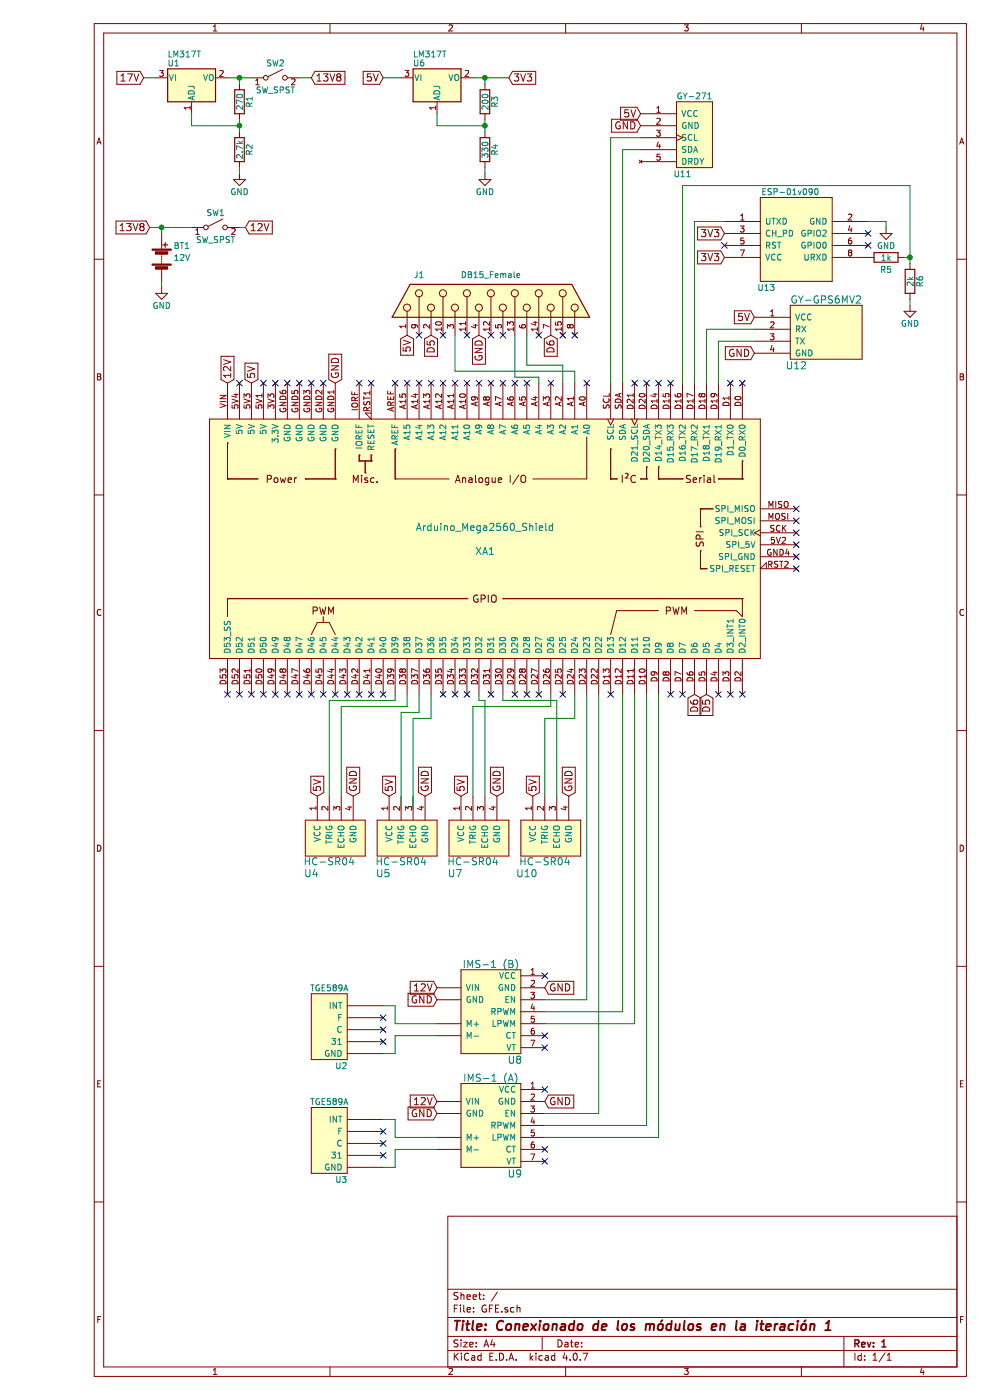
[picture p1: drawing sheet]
EESchema Schematic File Version 2
LIBS:power
LIBS:device
LIBS:switches
LIBS:relays
LIBS:motors
LIBS:transistors
LIBS:conn
LIBS:linear
LIBS:regul
LIBS:74xx
LIBS:arduino
LIBS:cmos4000
LIBS:adc-dac
LIBS:memory
LIBS:xilinx
LIBS:microcontrollers
LIBS:dsp
LIBS:microchip
LIBS:analog_switches
LIBS:motorola
LIBS:texas
LIBS:intel
LIBS:audio
LIBS:interface
LIBS:digital-audio
LIBS:philips
LIBS:display
LIBS:cypress
LIBS:siliconi
LIBS:opto
LIBS:atmel
LIBS:contrib
LIBS:valves
LIBS:ESP8266
LIBS:gy-271
LIBS:gy-gps6mv2
LIBS:hc-sr04
LIBS:ims-1
LIBS:tge589a
LIBS:GFE-cache
EELAYER 25 0
EELAYER END
$Descr A4 8268 11693 portrait
encoding utf-8
Sheet 1 1
Title "Conexionado de los módulos en la iteración 1"
Date ""
Rev "1"
Comp ""
Comment1 ""
Comment2 ""
Comment3 ""
Comment4 ""
$EndDescr
$Comp
L Arduino_Mega2560_Shield XA1
U 1 1
P 4050 4500
F 0 "XA1" V 4150 4500 60  0000 C CNN
F 1 "Arduino_Mega2560_Shield" V 3950 4500 60  0000 C CNN
F 2 "" H 4750 7250 60  0001 C CNN
F 3 "" H 4750 7250 60  0001 C CNN
	1    4050 4500
	0    1    1    0   
$EndComp
$Comp
L HC-SR04 U10
U 1 1
P 4600 6850
F 0 "U10" V 4150 7050 60  0000 C CNN
F 1 "HC-SR04" V 4250 6900 60  0000 C CNN
F 2 "" H 4600 6850 60  0000 C CNN
F 3 "" H 4600 6850 60  0000 C CNN
	1    4600 6850
	0    -1   -1   0   
$EndComp
$Comp
L ESP-01v090 U13
U 1 1
P 7000 2000
F 0 "U13" H 6400 1600 50  0000 C CNN
F 1 "ESP-01v090" H 6600 2400 50  0000 C CNN
F 2 "" H 7000 2000 50  0001 C CNN
F 3 "" H 7000 2000 50  0001 C CNN
	1    7000 2000
	1    0    0    -1  
$EndComp
$Comp
L GY-GPS6MV2 U12
U 1 1
P 6900 2800
F 0 "U12" H 6650 2550 60  0000 C CNN
F 1 "GY-GPS6MV2" H 6900 3100 60  0000 C CNN
F 2 "" H 7050 2800 60  0001 C CNN
F 3 "" H 7050 2800 60  0001 C CNN
	1    6900 2800
	1    0    0    -1  
$EndComp
$Comp
L IMS-1 U8
U 1 1
P 4100 8450
F 0 "U8" H 3900 8050 60  0000 C CNN
F 1 "IMS-1 (B)" H 4100 8850 60  0000 C CNN
F 2 "" H 3850 8100 60  0001 C CNN
F 3 "" H 3850 8100 60  0001 C CNN
	1    4100 8450
	-1   0    0    -1  
$EndComp
NoConn ~ 7250 1950
NoConn ~ 7250 2050
NoConn ~ 6050 2050
$Comp
L LM317_3PinPackage U6
U 1 1
P 3650 650
F 0 "U6" H 3500 775 50  0000 C CNN
F 1 "LM317T " H 3450 850 50  0000 L CNN
F 2 "" H 3650 900 50  0001 C CIN
F 3 "" H 3650 650 50  0001 C CNN
	1    3650 650 
	1    0    0    -1  
$EndComp
$Comp
L R R3
U 1 1
P 4050 850
F 0 "R3" V 4130 850 50  0000 C CNN
F 1 "200" V 4050 850 50  0000 C CNN
F 2 "" V 3980 850 50  0001 C CNN
F 3 "" H 4050 850 50  0001 C CNN
	1    4050 850 
	1    0    0    -1  
$EndComp
$Comp
L R R4
U 1 1
P 4050 1250
F 0 "R4" V 4130 1250 50  0000 C CNN
F 1 "330" V 4050 1250 50  0000 C CNN
F 2 "" V 3980 1250 50  0001 C CNN
F 3 "" H 4050 1250 50  0001 C CNN
	1    4050 1250
	1    0    0    -1  
$EndComp
$Comp
L R R5
U 1 1
P 7400 2150
F 0 "R5" V 7500 2150 50  0000 C CNN
F 1 "1k" V 7400 2150 50  0000 C CNN
F 2 "" V 7330 2150 50  0001 C CNN
F 3 "" H 7400 2150 50  0001 C CNN
	1    7400 2150
	0    1    1    0   
$EndComp
$Comp
L R R6
U 1 1
P 7600 2350
F 0 "R6" V 7680 2350 50  0000 C CNN
F 1 "2k" V 7600 2350 50  0000 C CNN
F 2 "" V 7530 2350 50  0001 C CNN
F 3 "" H 7600 2350 50  0001 C CNN
	1    7600 2350
	1    0    0    -1  
$EndComp
$Comp
L GND #PWR5
U 1 1
P 7600 2550
F 0 "#PWR5" H 7600 2300 50  0001 C CNN
F 1 "GND" H 7600 2400 50  0000 C CNN
F 2 "" H 7600 2550 50  0001 C CNN
F 3 "" H 7600 2550 50  0001 C CNN
	1    7600 2550
	1    0    0    -1  
$EndComp
$Comp
L GND #PWR4
U 1 1
P 7400 1900
F 0 "#PWR4" H 7400 1650 50  0001 C CNN
F 1 "GND" H 7400 1750 50  0000 C CNN
F 2 "" H 7400 1900 50  0001 C CNN
F 3 "" H 7400 1900 50  0001 C CNN
	1    7400 1900
	1    0    0    -1  
$EndComp
Text GLabel 6300 2950 0    60   Input ~ 0
GND
Text GLabel 2100 3200 1    60   Input ~ 0
5V
Text GLabel 2800 3200 1    60   Input ~ 0
GND
Text GLabel 6300 2650 0    60   Input ~ 0
5V
Text GLabel 1900 3200 1    60   Input ~ 0
12V
Text GLabel 3200 650  0    60   Input ~ 0
5V
Text GLabel 4250 650  2    60   Input ~ 0
3V3
$Comp
L LM317_3PinPackage U1
U 1 1
P 1600 650
F 0 "U1" H 1450 775 50  0000 C CNN
F 1 "LM317T " H 1400 850 50  0000 L CNN
F 2 "" H 1600 900 50  0001 C CIN
F 3 "" H 1600 650 50  0001 C CNN
	1    1600 650 
	1    0    0    -1  
$EndComp
$Comp
L R R1
U 1 1
P 2000 850
F 0 "R1" V 2080 850 50  0000 C CNN
F 1 "270" V 2000 850 50  0000 C CNN
F 2 "" V 1930 850 50  0001 C CNN
F 3 "" H 2000 850 50  0001 C CNN
	1    2000 850 
	1    0    0    -1  
$EndComp
$Comp
L R R2
U 1 1
P 2000 1250
F 0 "R2" V 2080 1250 50  0000 C CNN
F 1 "2.7k" V 2000 1250 50  0000 C CNN
F 2 "" V 1930 1250 50  0001 C CNN
F 3 "" H 2000 1250 50  0001 C CNN
	1    2000 1250
	1    0    0    -1  
$EndComp
$Comp
L GND #PWR2
U 1 1
P 2000 1450
F 0 "#PWR2" H 2000 1200 50  0001 C CNN
F 1 "GND" H 2000 1300 50  0000 C CNN
F 2 "" H 2000 1450 50  0001 C CNN
F 3 "" H 2000 1450 50  0001 C CNN
	1    2000 1450
	1    0    0    -1  
$EndComp
Text GLabel 1200 650  0    60   Input ~ 0
17V
Text GLabel 2600 650  2    60   Input ~ 0
13V8
Text GLabel 6050 2150 0    60   Input ~ 0
3V3
Text GLabel 6050 1950 0    60   Input ~ 0
3V3
Text GLabel 5350 950  0    60   Input ~ 0
5V
Text GLabel 5350 1050 0    60   Input ~ 0
GND
$Comp
L GND #PWR3
U 1 1
P 4050 1450
F 0 "#PWR3" H 4050 1200 50  0001 C CNN
F 1 "GND" H 4050 1300 50  0000 C CNN
F 2 "" H 4050 1450 50  0001 C CNN
F 3 "" H 4050 1450 50  0001 C CNN
	1    4050 1450
	1    0    0    -1  
$EndComp
$Comp
L Battery BT1
U 1 1
P 1350 2150
F 0 "BT1" H 1450 2250 50  0000 L CNN
F 1 "12V" H 1450 2150 50  0000 L CNN
F 2 "" V 1350 2210 50  0001 C CNN
F 3 "" V 1350 2210 50  0001 C CNN
	1    1350 2150
	1    0    0    -1  
$EndComp
$Comp
L GND #PWR1
U 1 1
P 1350 2400
F 0 "#PWR1" H 1350 2150 50  0001 C CNN
F 1 "GND" H 1350 2250 50  0000 C CNN
F 2 "" H 1350 2400 50  0001 C CNN
F 3 "" H 1350 2400 50  0001 C CNN
	1    1350 2400
	1    0    0    -1  
$EndComp
Text GLabel 2050 1900 2    60   Input ~ 0
12V
$Comp
L SW_SPST SW1
U 1 1
P 1800 1900
F 0 "SW1" H 1800 2025 50  0000 C CNN
F 1 "SW_SPST" H 1800 1800 50  0000 C CNN
F 2 "" H 1800 1900 50  0001 C CNN
F 3 "" H 1800 1900 50  0001 C CNN
	1    1800 1900
	1    0    0    -1  
$EndComp
$Comp
L SW_SPST SW2
U 1 1
P 2300 650
F 0 "SW2" H 2300 775 50  0000 C CNN
F 1 "SW_SPST" H 2300 550 50  0000 C CNN
F 2 "" H 2300 650 50  0001 C CNN
F 3 "" H 2300 650 50  0001 C CNN
	1    2300 650 
	1    0    0    -1  
$EndComp
Text GLabel 1250 1900 0    60   Input ~ 0
13V8
NoConn ~ 4550 8650
NoConn ~ 4550 8750
Text GLabel 3650 8250 0    60   Input ~ 0
12V
Text GLabel 3650 8350 0    60   Input ~ 0
GND
Text GLabel 4550 8250 2    60   Input ~ 0
GND
NoConn ~ 4550 8150
$Comp
L IMS-1 U9
U 1 1
P 4100 9400
F 0 "U9" H 3900 9000 60  0000 C CNN
F 1 "IMS-1 (A)" H 4100 9800 60  0000 C CNN
F 2 "" H 3850 9050 60  0001 C CNN
F 3 "" H 3850 9050 60  0001 C CNN
	1    4100 9400
	-1   0    0    -1  
$EndComp
NoConn ~ 4550 9600
NoConn ~ 4550 9700
Text GLabel 3650 9200 0    60   Input ~ 0
12V
Text GLabel 3650 9300 0    60   Input ~ 0
GND
Text GLabel 4550 9200 2    60   Input ~ 0
GND
NoConn ~ 4550 9100
$Comp
L GY-271 U11
U 1 1
P 5800 1150
F 0 "U11" H 5700 850 50  0000 C CNN
F 1 "GY-271" H 5800 1500 50  0000 C CNN
F 2 "" H 5300 900 50  0001 C CNN
F 3 "" H 5300 900 50  0001 C CNN
	1    5800 1150
	1    0    0    -1  
$EndComp
$Comp
L TGE589A U2
U 1 1
P 2750 8600
F 0 "U2" H 2650 8300 50  0000 C CNN
F 1 "TGE589A" H 2750 8950 50  0000 C CNN
F 2 "" H 2250 8350 50  0001 C CNN
F 3 "" H 2250 8350 50  0001 C CNN
	1    2750 8600
	-1   0    0    -1  
$EndComp
NoConn ~ 3200 8700
NoConn ~ 3200 8600
NoConn ~ 3200 8500
$Comp
L TGE589A U3
U 1 1
P 2750 9550
F 0 "U3" H 2650 9250 50  0000 C CNN
F 1 "TGE589A" H 2750 9900 50  0000 C CNN
F 2 "" H 2250 9300 50  0001 C CNN
F 3 "" H 2250 9300 50  0001 C CNN
	1    2750 9550
	-1   0    0    -1  
$EndComp
NoConn ~ 3200 9650
NoConn ~ 3200 9550
NoConn ~ 3200 9450
$Comp
L DB15_Female J1
U 1 1
P 4100 2500
F 0 "J1" V 4300 3100 50  0000 C CNN
F 1 "DB15_Female" V 4300 2500 50  0000 C CNN
F 2 "" H 4100 2500 50  0001 C CNN
F 3 "" H 4100 2500 50  0001 C CNN
	1    4100 2500
	0    -1   -1   0   
$EndComp
Text GLabel 3400 2800 3    60   Input ~ 0
5V
Text GLabel 4000 2800 3    60   Input ~ 0
GND
Text GLabel 3600 2800 3    60   Input ~ 0
D5
Text GLabel 5900 5800 3    60   Input ~ 0
D5
Wire Wire Line
	4050 1000 4050 1100
Connection ~ 4050 1050
Wire Wire Line
	7600 2550 7600 2500
Wire Wire Line
	7550 2150 7600 2150
Wire Wire Line
	7600 1550 7600 2200
Wire Wire Line
	7400 1900 7400 1850
Wire Wire Line
	7400 1850 7250 1850
Wire Wire Line
	6000 3200 6000 2850
Wire Wire Line
	5900 2750 5900 3200
Wire Wire Line
	5900 2750 6300 2750
Wire Wire Line
	6000 2850 6300 2850
Wire Wire Line
	4050 650  4050 700 
Connection ~ 4050 650 
Wire Wire Line
	2000 1000 2000 1100
Connection ~ 2000 1050
Wire Wire Line
	2000 1450 2000 1400
Wire Wire Line
	1600 950  1600 1050
Wire Wire Line
	2000 650  2000 700 
Connection ~ 2000 650 
Wire Wire Line
	1300 650  1200 650 
Wire Wire Line
	6050 1850 5800 1850
Wire Wire Line
	5800 1850 5800 3200
Wire Wire Line
	5700 3200 5700 1550
Wire Wire Line
	5700 1550 7600 1550
Connection ~ 7600 2150
Wire Wire Line
	5200 1250 5350 1250
Wire Wire Line
	5350 1150 5100 1150
Wire Wire Line
	3650 950  3650 1050
Wire Wire Line
	3650 1050 4050 1050
Wire Wire Line
	3950 650  4250 650 
Wire Wire Line
	3200 650  3350 650 
Wire Wire Line
	4050 1450 4050 1400
Wire Wire Line
	1350 1950 1350 1900
Wire Wire Line
	1350 2350 1350 2400
Wire Wire Line
	1250 1900 1600 1900
Wire Wire Line
	2050 1900 2000 1900
Wire Wire Line
	1600 1050 2000 1050
Wire Wire Line
	1900 650  2100 650 
Wire Wire Line
	2600 650  2500 650 
Connection ~ 1350 1900
Wire Wire Line
	4900 5800 4900 8350
Wire Wire Line
	4900 8350 4550 8350
Wire Wire Line
	5200 5800 5200 8450
Wire Wire Line
	5200 8450 4550 8450
Wire Wire Line
	5300 5800 5300 8550
Wire Wire Line
	5300 8550 4550 8550
Wire Wire Line
	5000 5800 5000 9300
Wire Wire Line
	5000 9300 4550 9300
Wire Wire Line
	5400 5800 5400 9400
Wire Wire Line
	5400 9400 4550 9400
Wire Wire Line
	5500 5800 5500 9500
Wire Wire Line
	5500 9500 4550 9500
Wire Wire Line
	3200 8400 3300 8400
Wire Wire Line
	3300 8400 3300 8550
Wire Wire Line
	3300 8550 3650 8550
Wire Wire Line
	3650 8650 3300 8650
Wire Wire Line
	3300 8650 3300 8800
Wire Wire Line
	3300 8800 3200 8800
Wire Wire Line
	3200 9350 3300 9350
Wire Wire Line
	3300 9350 3300 9500
Wire Wire Line
	3300 9500 3650 9500
Wire Wire Line
	3650 9600 3300 9600
Wire Wire Line
	3300 9600 3300 9750
Wire Wire Line
	3300 9750 3200 9750
Wire Wire Line
	4800 3200 4800 3100
Wire Wire Line
	4800 3100 3800 3100
Wire Wire Line
	3800 3100 3800 2800
Wire Wire Line
	4400 2800 4400 3050
Wire Wire Line
	4400 3050 4700 3050
Wire Wire Line
	4700 3050 4700 3200
Wire Wire Line
	5100 1150 5100 3200
Wire Wire Line
	5200 3200 5200 1250
Text GLabel 4600 2800 3    60   Input ~ 0
D6
Text GLabel 5800 5800 3    60   Input ~ 0
D6
Wire Wire Line
	4300 2800 4300 3150
Wire Wire Line
	4300 3150 4500 3150
Wire Wire Line
	4500 3150 4500 3200
NoConn ~ 4800 2800
NoConn ~ 4700 2800
NoConn ~ 4500 2800
NoConn ~ 4200 2800
NoConn ~ 4100 2800
NoConn ~ 3900 2800
NoConn ~ 3700 2800
NoConn ~ 3500 2800
Text GLabel 4450 6650 1    60   Input ~ 0
5V
Text GLabel 4750 6650 1    60   Input ~ 0
GND
$Comp
L HC-SR04 U7
U 1 1
P 4000 6850
F 0 "U7" V 3550 7050 60  0000 C CNN
F 1 "HC-SR04" V 3650 6900 60  0000 C CNN
F 2 "" H 4000 6850 60  0000 C CNN
F 3 "" H 4000 6850 60  0000 C CNN
	1    4000 6850
	0    -1   -1   0   
$EndComp
Text GLabel 3850 6650 1    60   Input ~ 0
5V
Text GLabel 4150 6650 1    60   Input ~ 0
GND
$Comp
L HC-SR04 U5
U 1 1
P 3400 6850
F 0 "U5" V 2950 7050 60  0000 C CNN
F 1 "HC-SR04" V 3050 6900 60  0000 C CNN
F 2 "" H 3400 6850 60  0000 C CNN
F 3 "" H 3400 6850 60  0000 C CNN
	1    3400 6850
	0    -1   -1   0   
$EndComp
Text GLabel 3250 6650 1    60   Input ~ 0
5V
Text GLabel 3550 6650 1    60   Input ~ 0
GND
$Comp
L HC-SR04 U4
U 1 1
P 2800 6850
F 0 "U4" V 2350 7050 60  0000 C CNN
F 1 "HC-SR04" V 2450 6900 60  0000 C CNN
F 2 "" H 2800 6850 60  0000 C CNN
F 3 "" H 2800 6850 60  0000 C CNN
	1    2800 6850
	0    -1   -1   0   
$EndComp
Text GLabel 2650 6650 1    60   Input ~ 0
5V
Text GLabel 2950 6650 1    60   Input ~ 0
GND
Wire Wire Line
	4650 6650 4650 5850
Wire Wire Line
	4650 5850 4200 5850
Wire Wire Line
	4200 5850 4200 5800
Wire Wire Line
	4550 6650 4550 6000
Wire Wire Line
	4550 6000 4800 6000
Wire Wire Line
	4800 6000 4800 5800
Wire Wire Line
	4050 6650 4050 5850
Wire Wire Line
	4050 5850 4000 5850
Wire Wire Line
	4000 5850 4000 5800
Wire Wire Line
	3950 6650 3950 5900
Wire Wire Line
	3950 5900 4600 5900
Wire Wire Line
	4600 5900 4600 5800
Wire Wire Line
	3450 6750 3450 6000
Wire Wire Line
	3450 6000 3600 6000
Wire Wire Line
	3600 6000 3600 5800
Wire Wire Line
	3500 5800 3500 5950
Wire Wire Line
	3500 5950 3350 5950
Wire Wire Line
	3350 5950 3350 6750
Wire Wire Line
	3400 5800 3400 5900
Wire Wire Line
	3400 5900 2850 5900
Wire Wire Line
	2850 5900 2850 6650
Wire Wire Line
	2750 6650 2750 5850
Wire Wire Line
	2750 5850 3300 5850
Wire Wire Line
	3300 5850 3300 5800
NoConn ~ 6200 3200
NoConn ~ 6100 3200
NoConn ~ 5600 3200
NoConn ~ 5500 3200
NoConn ~ 5400 3200
NoConn ~ 5300 3200
NoConn ~ 4900 3200
NoConn ~ 4600 3200
NoConn ~ 4400 3200
NoConn ~ 4300 3200
NoConn ~ 4200 3200
NoConn ~ 4100 3200
NoConn ~ 4000 3200
NoConn ~ 3900 3200
NoConn ~ 3800 3200
NoConn ~ 3700 3200
NoConn ~ 3600 3200
NoConn ~ 3500 3200
NoConn ~ 3400 3200
NoConn ~ 3300 3200
NoConn ~ 3100 3200
NoConn ~ 3000 3200
NoConn ~ 2700 3200
NoConn ~ 2600 3200
NoConn ~ 2500 3200
NoConn ~ 2400 3200
NoConn ~ 2300 3200
NoConn ~ 2200 3200
NoConn ~ 2000 3200
NoConn ~ 1900 5800
NoConn ~ 2000 5800
NoConn ~ 2100 5800
NoConn ~ 2200 5800
NoConn ~ 2300 5800
NoConn ~ 2400 5800
NoConn ~ 2500 5800
NoConn ~ 2600 5800
NoConn ~ 2700 5800
NoConn ~ 2800 5800
NoConn ~ 2900 5800
NoConn ~ 3000 5800
NoConn ~ 3100 5800
NoConn ~ 3200 5800
NoConn ~ 3700 5800
NoConn ~ 3800 5800
NoConn ~ 3900 5800
NoConn ~ 4100 5800
NoConn ~ 4500 5800
NoConn ~ 4400 5800
NoConn ~ 4300 5800
NoConn ~ 4700 5800
NoConn ~ 5100 5800
NoConn ~ 5600 5800
NoConn ~ 5700 5800
NoConn ~ 6000 5800
NoConn ~ 6100 5800
NoConn ~ 6200 5800
NoConn ~ 6650 4750
NoConn ~ 6650 4650
NoConn ~ 6650 4550
NoConn ~ 6650 4450
NoConn ~ 6650 4350
NoConn ~ 6650 4250
$EndSCHEMATC
